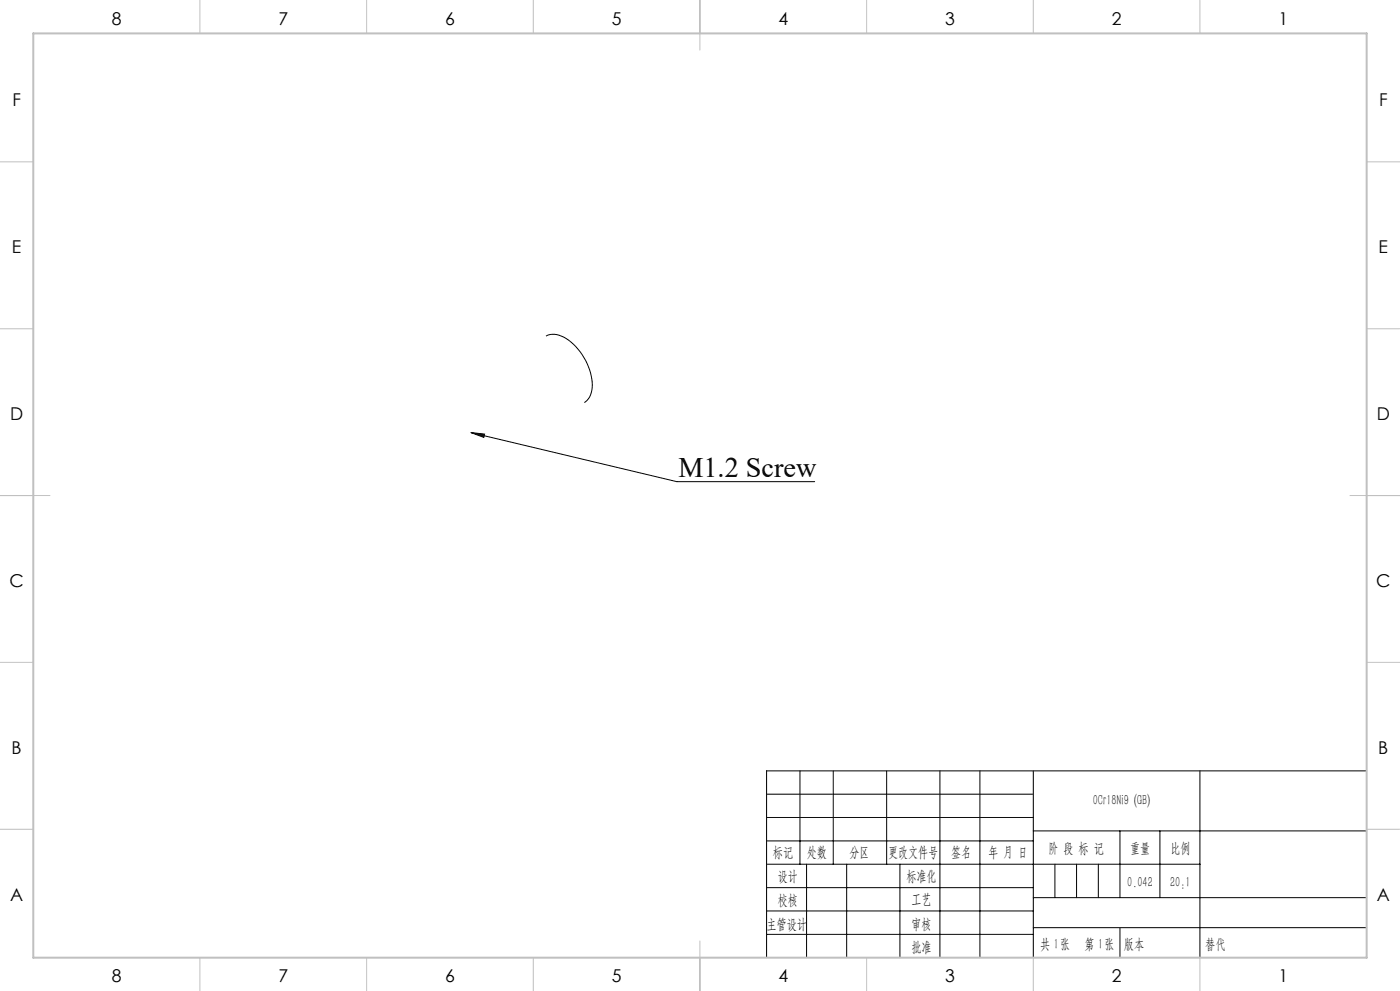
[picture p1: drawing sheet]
<svg xmlns="http://www.w3.org/2000/svg" width="420mm" height="297mm" viewBox="0 0 420 297" stroke-linecap="round" stroke-linejoin="round" font-family="sans-serif">
<g fill="none" stroke="#000" stroke-width=".3">
<path d="M163.8 100.7a5.8 5.8 0 0 1 6.1 .8 17.4 17.4 0 0 1 7.7 15.5l-.7 2-1.6 1.6M141.3 129.6l4.1 .5-.3 1zM141.3 129.6l61.8 14.8h41.3M230 238h80M240 231v28M250 231v28M266 231v28M282 231v56M294 231v56M310 231v56M360 231v56M410 231h-180v56"/>
<path d="M230 245h80M230 252h80M230 259h130M242 259v28M254 259v28M270 259v28M310 249h100M336 249v20M348 249v20M230 266h80M230 273h80M310 269h100"/>
<path d="M310 278h100M230 280h80"/>
</g>
<path d="M316.5 259v10M323 259v10M329.5 259v10M336 278v9" fill="none" stroke="#0a0605" stroke-width=".3"/>
<g fill="none" stroke="#c0c0c0" stroke-width=".3">
<path d="M60 0v10M110 0v10M160 0v10M210 0v15M260 0v10M310 0v10M360 0v10M0 48.5h10M410 48.5h10M0 98.5h10M410 98.5h10M0 148.5h15"/>
<path d="M405 148.5h15M0 198.5h10M410 198.5h10M0 248.5h10M410 248.5h10M60 287v10M110 287v10M160 287v10M210 282v15M260 287v10M310 287v10M360 287v10"/>
</g>
<path d="M10 10h400v277h-400z" fill="none" stroke="#c0c0c0" stroke-width=".6"/>
<path d="M141.3 129.6l4.1 .5-.3 1z" fill="#000"/>
<text font-size="8.5" x="203.5" y="143.1">M1.2 Screw</text>
<g font-size="5.3">
<text x="33.5" y="7.4">8</text>
<text x="83.5" y="7.4">7</text>
<text x="133.5" y="7.4">6</text>
<text x="183.5" y="7.4">5</text>
<text x="233.5" y="7.4">4</text>
<text x="283.5" y="7.4">3</text>
<text x="333.5" y="7.4">2</text>
<text x="383.5" y="7.4">1</text>
<text x="3.7" y="31.7">F</text>
<text x="413.7" y="31.7">F</text>
<text x="3.6" y="75.9">E</text>
<text x="413.6" y="75.9">E</text>
<text x="3" y="125.9">D</text>
<text x="413" y="125.9">D</text>
<text x="2.8" y="175.9">C</text>
<text x="412.8" y="175.9">C</text>
<text x="3.5" y="225.9">B</text>
<text x="413.5" y="225.9">B</text>
<text x="3" y="270.2">A</text>
<text x="413" y="270.2">A</text>
<text x="33.5" y="294.4">8</text>
<text x="83.5" y="294.4">7</text>
<text x="133.5" y="294.4">6</text>
<text x="183.5" y="294.4">5</text>
<text x="233.5" y="294.4">4</text>
<text x="283.5" y="294.4">3</text>
<text x="333.5" y="294.4">2</text>
<text x="383.5" y="294.4">1</text>
</g>
<g font-size="4.4">
<text x="327.9" y="241.2">0Cr18Ni9 (GB)</text>
<text x="231.9" y="256.9">标记</text>
<text x="242.1" y="256.9">处数</text>
<text x="254.9" y="256.9">分区</text>
<text x="266.5" y="256.9">更改文件号</text>
<text x="285.4" y="256.9">签名</text>
<text x="296.5" y="256.9">年 月 日</text>
<text x="314.5" y="255.6">阶 段 标 记</text>
<text x="339" y="255.6">重量</text>
<text x="351.1" y="255.6">比例</text>
<text x="233.3" y="263.9">设计</text>
<text x="271.9" y="263.9">标准化</text>
<text x="338.2" y="265.7">0.042</text>
<text x="351" y="265.7">20:1</text>
<text x="233.3" y="271.1">校核</text>
<text x="273.4" y="271">工艺</text>
<text x="229.9" y="278.3">主管设计</text>
<text x="273.4" y="278.3">审核</text>
<text x="273.4" y="285.2">批准</text>
<text x="312.1" y="284.4">共 张</text>
<text x="316.1" y="284.4">1</text>
<text x="325.3" y="284.4">第 张</text>
<text x="329.5" y="284.4">1</text>
<text x="337.1" y="284.4">版本</text>
</g>
<text font-size="4.4" fill="#0a0605" x="361.6" y="284.4">替代</text>
</svg>
